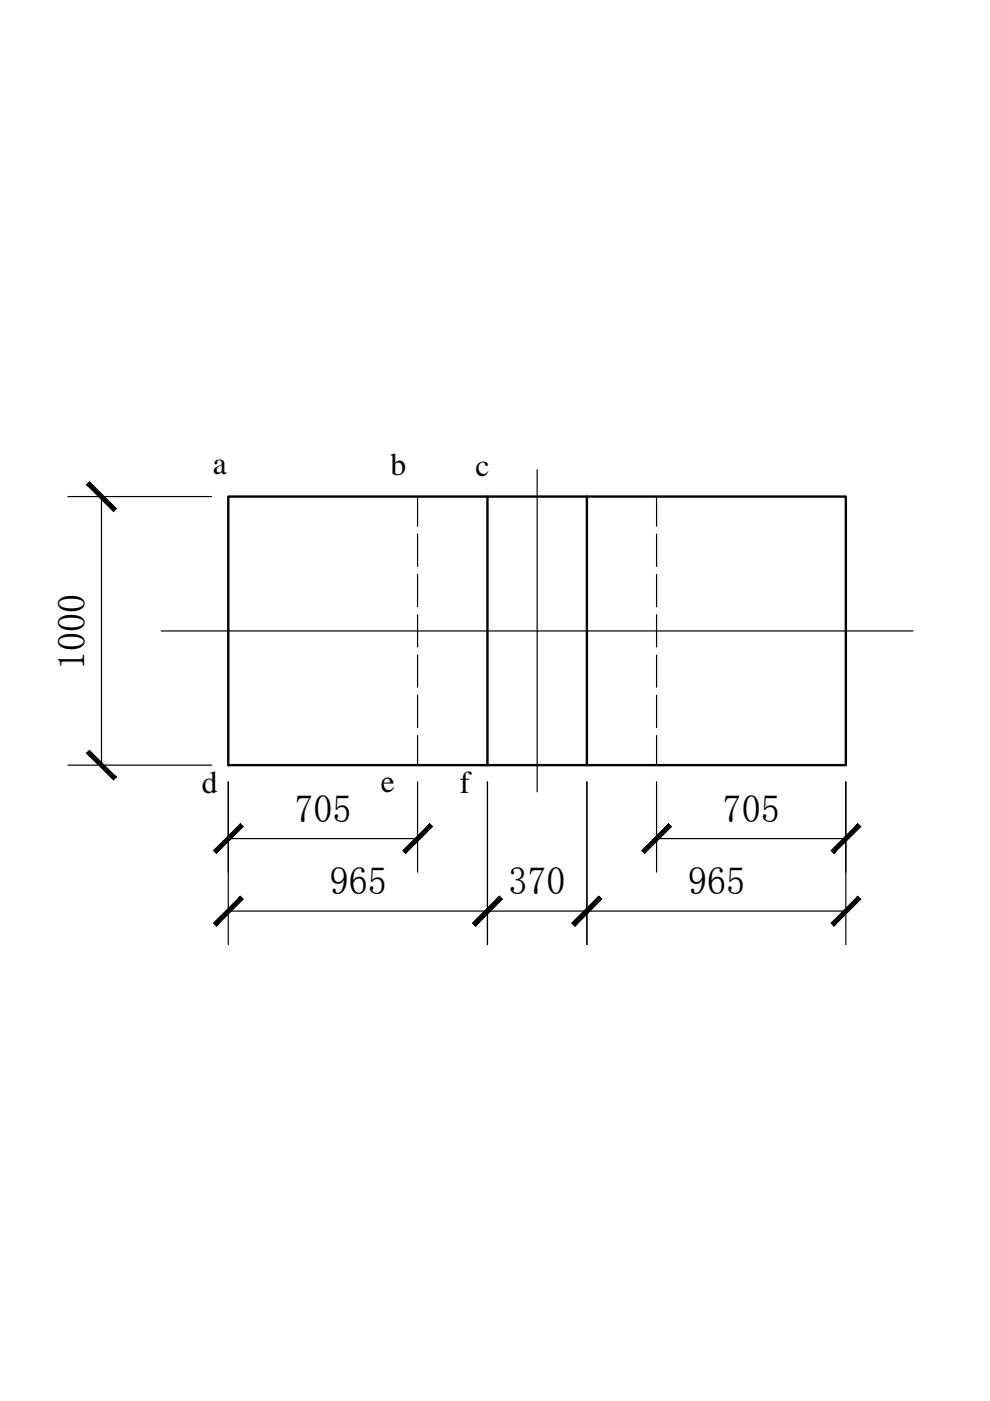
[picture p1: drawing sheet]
<svg xmlns="http://www.w3.org/2000/svg" width="210mm" height="297mm" viewBox="0 0 210 297" stroke-linecap="round" stroke-linejoin="round" font-family="sans-serif">
<path d="M48.4 105.3h130.9v56.9h-130.9zM103.3 105.3v56.9M124.4 105.3v56.9" fill="none" stroke="#000" stroke-width=".51"/>
<!-- layer: 0 -->
<g fill="none" stroke="#000" stroke-width=".25">
<path d="M113.9 99.6v68.3M14.4 105.3h30.4M21.5 105.3v56.9M88.5 105.3v6.2M88.5 113.2v6.9M139.2 105.3v6.2M139.2 113.2v6.9M34.2 133.8h159.4M88.5 121.8v6.9M88.5 130.3v6.9M88.5 138.9v6.8M139.2 121.8v6.9"/>
<path d="M139.2 130.3v6.9M139.2 138.9v6.8M88.5 147.4v6.9M88.5 156v6.2M139.2 147.4v6.9M139.2 156v6.2M14.4 162.2h30.4M48.4 165.8v34.5M48.4 177.8h40.1M88.5 165.8v19.1M103.3 165.8v34.5M124.4 165.8v34.5"/>
<path d="M139.2 165.8v19.1M139.2 177.8h40.1M179.3 165.8v34.5M48.4 193.2h130.9"/>
</g>
<g fill="#000" stroke="#000" stroke-width=".21">
<path d="M18.3 102.7l5.8 5.8 .6-.7zM18.3 102.7l.7-.5 5.7 5.6z"/>
<path d="M18.3 159.7l6.4 5.1-5.7-5.7zM18.3 159.7l6.4 5.1-.6 .6z"/>
<path d="M51 174.7l-5.1 6.2 5.7-5.6zM45.3 180.3l5.7-5.6-5.1 6.2z"/>
<path d="M141.7 174.7l-5 6.2 5.7-5.6zM141.7 174.7l-5 6.2-.6-.6z"/>
<path d="M51 190l-5.1 6.3 5.7-5.7zM45.3 195.7l5.7-5.7-5.1 6.3z"/>
<path d="M85.4 180.3l.6 .6 5.1-6.2zM91.1 174.7l.6 .6-5.7 5.6z"/>
<path d="M100.2 195.7l.6 .6 5.1-6.3zM105.9 190l.6 .6-5.7 5.7z"/>
<path d="M105.9 190l-5.1 6.3 5.7-5.7zM105.9 190l-5.1 6.3-.6-.6z"/>
<path d="M121.3 195.7l.6 .6 5.1-6.3zM127 190l.6 .6-5.7 5.7z"/>
<path d="M127 190l-5.1 6.3 5.7-5.7zM121.3 195.7l5.7-5.7-5.1 6.3z"/>
<path d="M176.2 195.7l.6 .6 5.1-6.3zM181.9 190l.6 .6-5.7 5.7z"/>
<path d="M176.2 180.3l.6 .6 5.1-6.2zM181.9 174.7l.6 .6-5.7 5.6z"/>
</g>
<g font-size="8.1">
<text x="18" y="142.1" transform="rotate(-90 18 142.1)">1000</text>
<text x="62.4" y="174.2">705</text>
<text x="153.2" y="174.2">705</text>
<text x="69.9" y="189.6">965</text>
<text x="107.8" y="189.6">370</text>
<text x="145.9" y="189.6">965</text>
</g>
<g font-size="6.7">
<text x="45.1" y="100.5">a</text>
<text x="82.8" y="100.6">b</text>
<text x="100.9" y="100.8">c</text>
<text x="80.7" y="167.9">e</text>
<text x="42.8" y="168.1">d</text>
<text x="97.5" y="168.2">f</text>
</g>
</svg>
